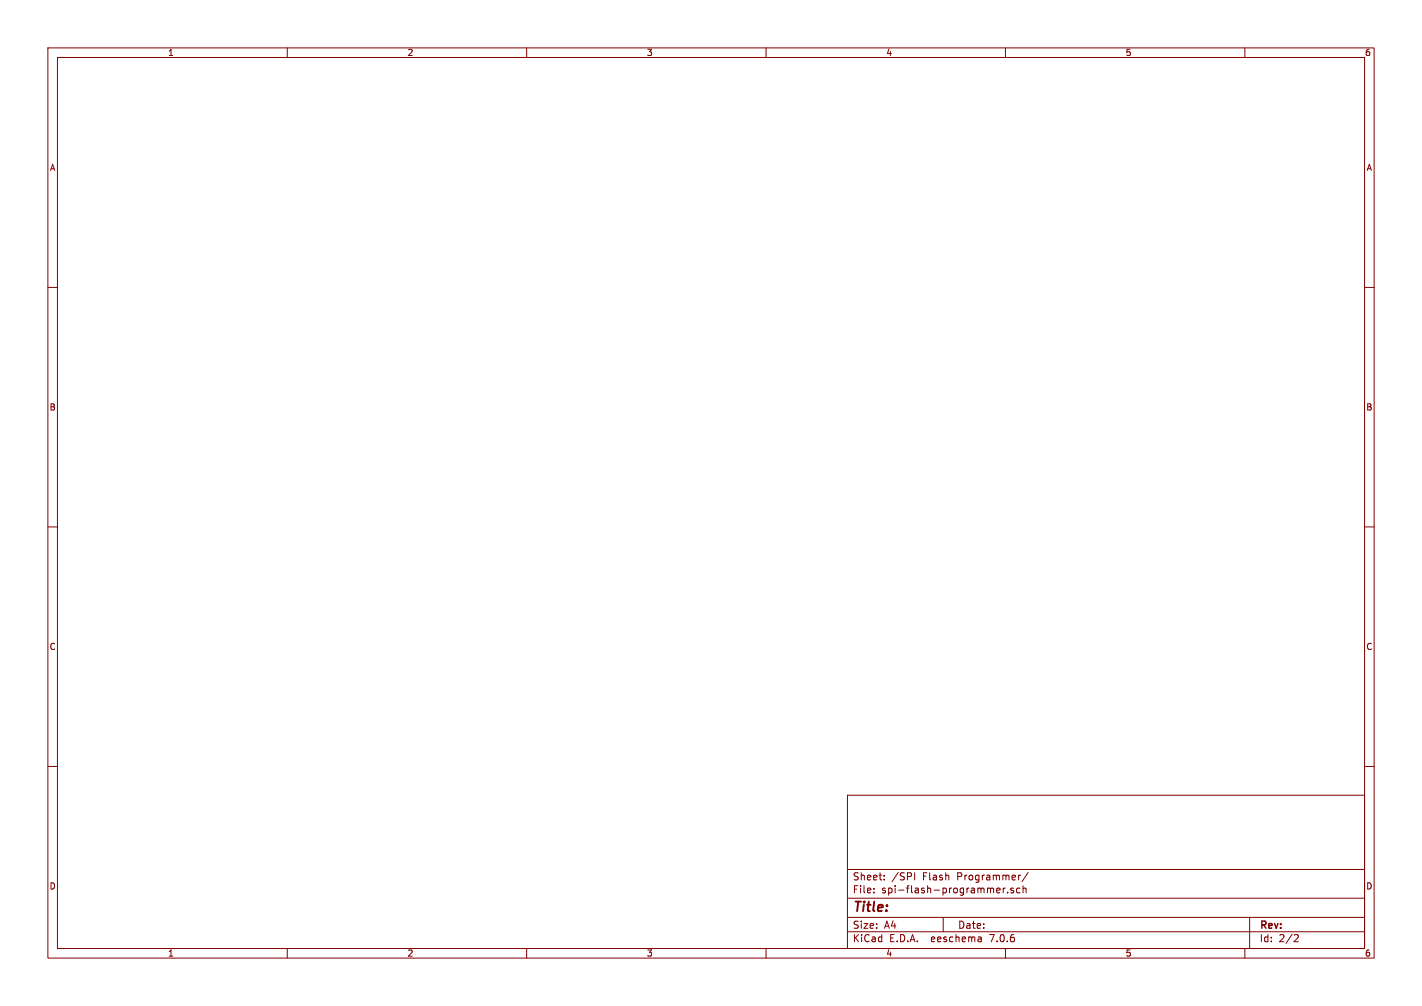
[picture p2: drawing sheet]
<svg xmlns="http://www.w3.org/2000/svg" width="297mm" height="210mm" viewBox="0 0 297 210" stroke-linecap="round" stroke-linejoin="round" font-family="sans-serif">
<g fill="none" stroke="#840000" stroke-width=".21">
<path d="M10 10h277v190h-277zM12 12h273v186h-273zM60 10v2M110 10v2M160 10v2M210 10v2M260 10v2M10 60h2M285 60h2M10 110h2M285 110h2M10 160h2"/>
<path d="M285 160h2M177 166h108v32h-108zM60 198v2M110 198v2M160 198v2M177 194.5h108M177 191.5h108M177 187.5h108M177 181.5h108M182.5 186.3v.1M182.5 185.5v.1M184.7 183.6v.1"/>
<path d="M184.7 182.8v.1M191 182.2v1.5M197 191.5v3M204.9 195.7l.1 .9M205 196.5l-.2 .1M205 196h-.2M208.2 186.3h.6M208.2 185.5l.5-.1 .2 .4-.7 .1M209.5 185.4v1M210 185.4l-.5 .3M210 198v2M210.5 186.3v.1"/>
<path d="M211.7 185.5l-.4-.1-.2 .2 .1 .2 .5 .2v.3h-.6M213 185.5l-.4-.1-.3 .3 .2 .6h.5M213.2 182.7l-.3 .1M213.7 185.5l.2-.1 .3 .1 .1 .9M213.7 184.9v1.5M214.7 182.1l-1.2 2M260 198v2M261 191.5v6.5M270.5 195.1l.5 .1 .2 .3-1 1.1h1"/>
</g>
<text font-size="2.8" fill="#840000" x="178" y="190.9">Title:</text>
<g font-size="2.1" fill="#840000">
<text x="178" y="184">Sheet:</text>
<text x="186.2" y="184">/SPI</text>
<text x="192.7" y="184">Flash</text>
<text x="200" y="184">Programmer/</text>
<text x="178" y="186.7">File:</text>
<text x="184.1" y="186.7">spi-flash-programmer.sch</text>
<text x="178" y="196.9">KiCad</text>
<text x="178" y="194.1">Size:</text>
<text x="184.7" y="194.1">A4</text>
<text x="185.7" y="196.9">E.D.A.</text>
<text x="194.6" y="196.9">eeschema</text>
<text x="200" y="194.1">Date:</text>
<text x="207" y="196.9">7.0.6</text>
<text x="263" y="194.3">Rev:</text>
<text x="263" y="196.9">Id:</text>
<text x="267.1" y="196.9">2/2</text>
</g>
<g font-size="1.8" fill="#840000">
<text x="35" y="11.9">1</text>
<text x="85" y="11.9">2</text>
<text x="135" y="11.9">3</text>
<text x="185" y="11.9">4</text>
<text x="235" y="11.9">5</text>
<text x="285" y="11.9">6</text>
<text x="10.3" y="35.9">A</text>
<text x="285.3" y="35.9">A</text>
<text x="10.3" y="85.9">B</text>
<text x="285.3" y="85.9">B</text>
<text x="10.3" y="135.9">C</text>
<text x="285.3" y="135.9">C</text>
<text x="10.3" y="185.9">D</text>
<text x="285.3" y="185.9">D</text>
<text x="35" y="199.9">1</text>
<text x="85" y="199.9">2</text>
<text x="135" y="199.9">3</text>
<text x="185" y="199.9">4</text>
<text x="235" y="199.9">5</text>
<text x="285" y="199.9">6</text>
</g>
</svg>
